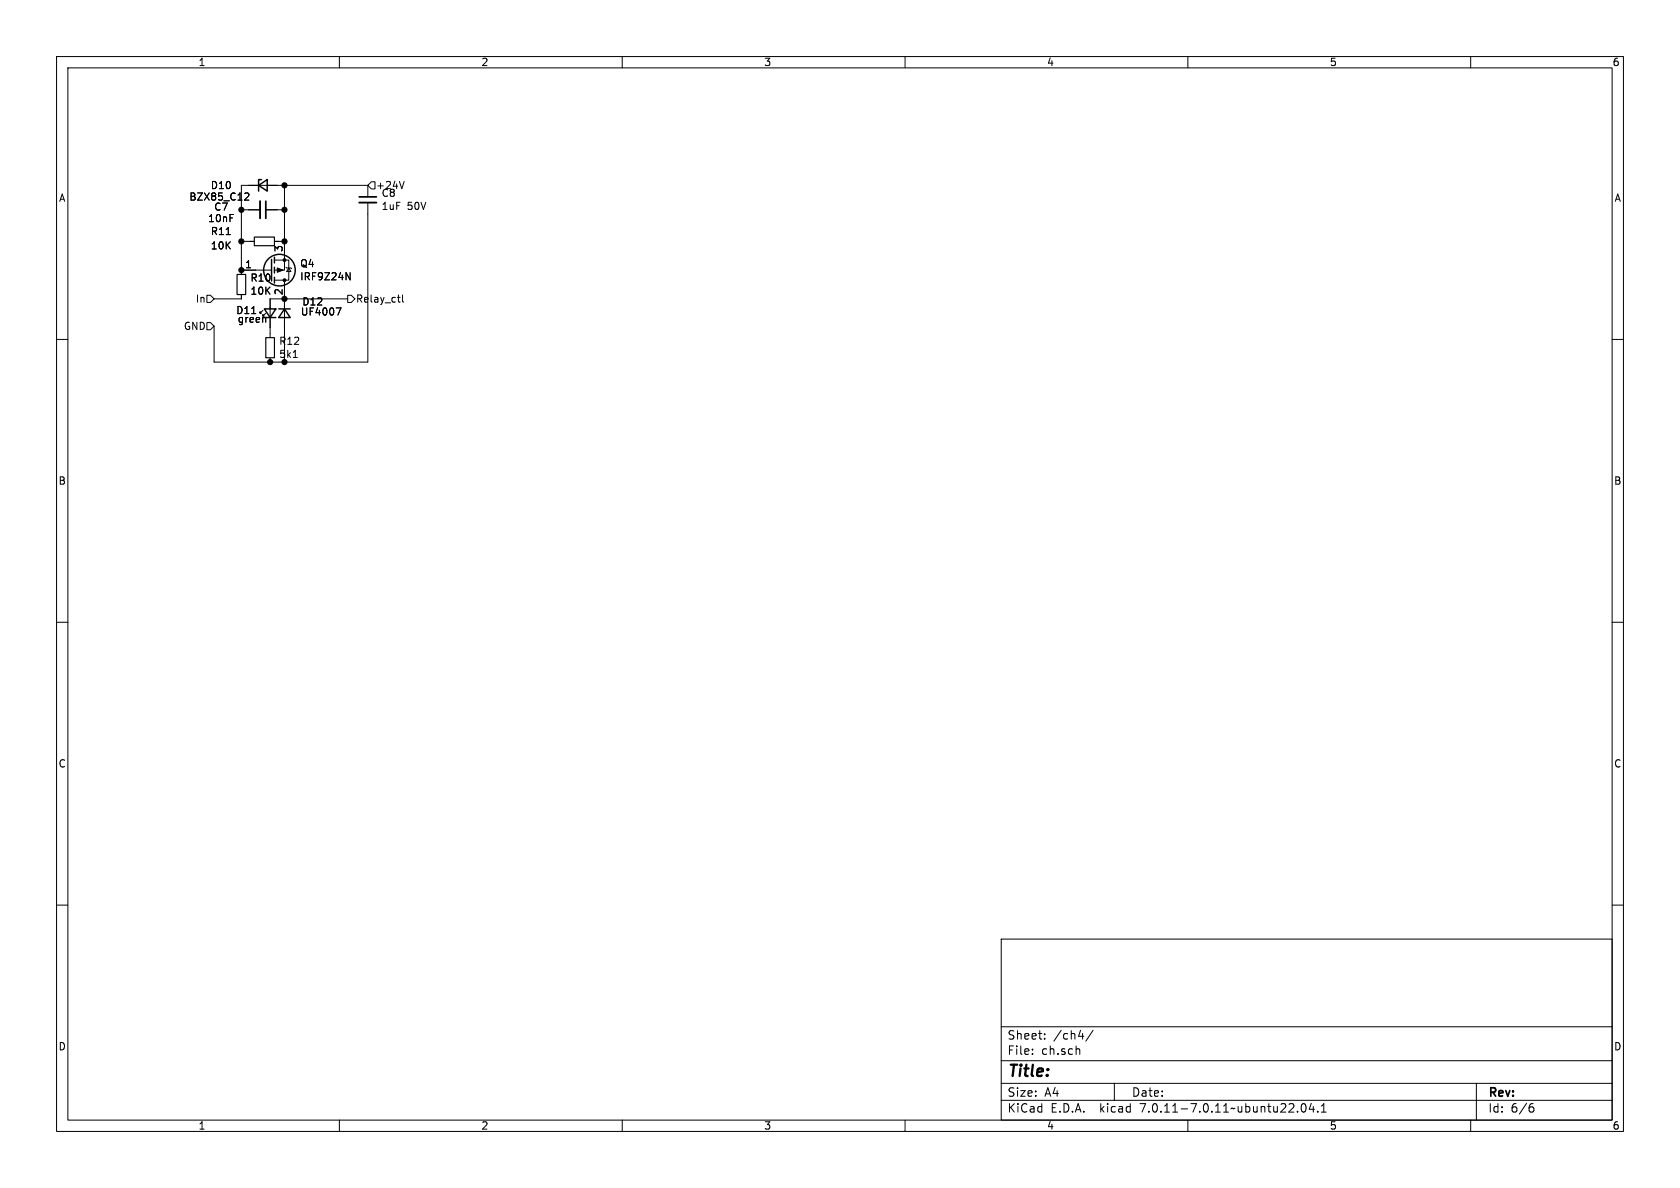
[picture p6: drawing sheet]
<svg xmlns="http://www.w3.org/2000/svg" width="297mm" height="210mm" viewBox="0 0 297 210" stroke-linecap="round" stroke-linejoin="round" font-family="sans-serif">
<g fill="none" stroke="#000" stroke-width=".18">
<path d="M10 10h277v190h-277zM12 12h273v186h-273zM60 10v2M110 10v2M160 10v2M210 10v2M260 10v2M42.7 37.1h3.3M43.5 34.1l.4 .1 .1 .3-.8 .9h.8M47 37.1h3.3M50.3 32.8v15h-1.8M65 32.8l.7-.7h.6v1.3h-.6z"/>
<path d="M65 32.8h-22.3v15.7M65 32.8v2M65 35.8v28.2h-27.2v-6.3M71.5 32.1l-.5 1.2M10 60h2M36.6 57h.6l.6 .7-.6 .6h-.6zM36.6 52.2h.6l.6 .6-.6 .7h-.6zM40 41.5h.7M42.7 42.7h2.3M42.7 52.1v.7h-4.9M42.7 47.8h5.3M44.5 55.4h.7"/>
<path d="M46.5 54.9l-.5 .5v-.3v.3h.2M46.9 56.2l.1 .8M47 55.4l-.5 .5v-.3v.3h.2M48.5 46h2.6v3.5h-2.6M48.5 42.7h1.8M50.3 49.5v14.5M50.5 47.2l.2 .2h.7l.2 .1M51.1 47.4l.3 .6h-.7zM59.4 54.4h.9l-.6 1.3M61.2 48.2l.7 1.3v-1.3M61.5 52.2h.6l.6 .6-.6 .7h-.6zM61.5 52.8h-13.7v6.9"/>
<path d="M70.3 52.6h.4M70.5 53.4h.2M71.2 52.1v1.1l.1 .2M285 60h2M47.8 63.2v.8M51.8 63.2h.8M10 110h2M285 110h2M10 160h2M285 160h2M177 166h108v32h-108zM60 198v2"/>
<path d="M110 198v2M160 198v2M177 194.5h108M177 191.5h108M177 187.5h108M177 181.5h108M182.5 186.3v.1M182.5 185.5v.1M184.7 183.6v.1M184.7 182.8v.1M190.7 185.4l.2 .2v.8M190.7 183.2h.9"/>
<path d="M193.2 182.1l-1.2 2M197 191.5v3M210 198v2M229.4 196.5v.1M230.2 195.2l.2-.1a.81 .81 0 0 1 .6 .6 .81 .81 0 0 1-.3 .8l-.2 .1a.81 .81 0 0 1-.3-1.4zM231.8 195l-.3 1.1h.9M232.2 195.6v1M233 196.5v.1M233.6 196.6h.9M233.6 195.5l.4-.4v1.5M260 198v2M261 191.5v6.5"/>
<path d="M270.6 195.7h.3l.3 .3-.1 .5-.5 .1M271 195.1l-.4 .1"/>
</g>
<g fill="none" stroke="#000" stroke-width=".25">
<path d="M45.7 32.8l1.5-1v2zM46.2 31.8h-.5v2M46.7 54.6h2.1l-1 1.5zM46.7 56.1h2.1M48 45.8v3.9M48.5 45.5v1M48.5 47.2v1.1M48.5 49v1M49.3 54.6h2M50.3 54.6l1 1.5h-2z"/>
<circle cx="49.4" cy="47.8" r="2.79"/>
</g>
<path d="M41.9 48.5h1.5v3.6h-1.5zM45 41.9h3.5v1.5h-3.5zM47 59.7h1.5v3.5h-1.5z" fill="none" stroke="#000" stroke-width=".2"/>
<path d="M46 35.6v3M63.5 35.8h3" fill="none" stroke="#000" stroke-width=".33"/>
<path d="M47 35.6v3M63.5 34.8h3" fill="none" stroke="#000" stroke-width=".3"/>
<g fill="#000" stroke="#000" stroke-width=".18">
<path d="M49 47.4l1 .4-1 .3z"/>
<circle cx="42.7" cy="37.1" r=".46"/>
<circle cx="50.3" cy="32.8" r=".46"/>
<circle cx="50.3" cy="37.1" r=".46"/>
<circle cx="42.7" cy="42.7" r=".46"/>
<circle cx="42.7" cy="47.8" r=".46"/>
<circle cx="50.3" cy="42.7" r=".46"/>
<circle cx="50.3" cy="52.8" r=".46"/>
<circle cx="50.3" cy="46" r=".25"/>
<circle cx="50.3" cy="49.5" r=".25"/>
<circle cx="47.8" cy="64" r=".46"/>
<circle cx="50.3" cy="64" r=".46"/>
</g>
<text font-size="2.8" x="178" y="190.9">Title:</text>
<g font-size="2.1">
<text x="178" y="184">Sheet:</text>
<text x="186.2" y="184">/ch4/</text>
<text x="178" y="186.7">File:</text>
<text x="184.1" y="186.7">ch.sch</text>
<text x="178" y="196.9">KiCad</text>
<text x="178" y="194.1">Size:</text>
<text x="184.7" y="194.1">A4</text>
<text x="185.7" y="196.9">E.D.A.</text>
<text x="194.6" y="196.9">kicad</text>
<text x="200" y="194.1">Date:</text>
<text x="201.8" y="196.9">7.0.11-7.0.11~ubuntu22.04.1</text>
<text x="263" y="194.3">Rev:</text>
<text x="263" y="196.9">Id:</text>
<text x="267.1" y="196.9">6/6</text>
</g>
<g font-size="1.8">
<text x="35" y="11.9">1</text>
<text x="85" y="11.9">2</text>
<text x="135" y="11.9">3</text>
<text x="185" y="11.9">4</text>
<text x="235" y="11.9">5</text>
<text x="285" y="11.9">6</text>
<text x="10.3" y="35.9">A</text>
<text x="33.4" y="35.7">BZX85_C12</text>
<text x="37.2" y="33.6">D10</text>
<text x="66.4" y="33.6">+24V</text>
<text x="67.4" y="35">C8</text>
<text x="285.3" y="35.9">A</text>
<text x="36.7" y="39.5">10nF</text>
<text x="37.2" y="41.8">R11</text>
<text x="37.8" y="37.4">C7</text>
<text x="67.4" y="37.3">1uF</text>
<text x="72" y="37.3">50V</text>
<text x="37.2" y="44.3">10K</text>
<text x="43.2" y="47.5">1</text>
<text x="50" y="44.6" transform="rotate(-90 50 44.6)">3</text>
<text x="53" y="47.4">Q4</text>
<text x="34.5" y="53.7">In</text>
<text x="44.2" y="50">R10</text>
<text x="44.2" y="52.3">10K</text>
<text x="50" y="52.3" transform="rotate(-90 50 52.3)">2</text>
<text x="53" y="49.8">IRF9Z24N</text>
<text x="62.8" y="53.7">Relay_ctl</text>
<text x="32.4" y="58.5">GND</text>
<text x="41.7" y="55.7">D11</text>
<text x="41.9" y="57.3">green</text>
<text x="53.1" y="56">UF4007</text>
<text x="53.3" y="54.2">D12</text>
<text x="49.3" y="63.5">5k1</text>
<text x="49.3" y="61.2">R12</text>
<text x="10.3" y="85.9">B</text>
<text x="285.3" y="85.9">B</text>
<text x="10.3" y="135.9">C</text>
<text x="285.3" y="135.9">C</text>
<text x="10.3" y="185.9">D</text>
<text x="285.3" y="185.9">D</text>
<text x="35" y="199.9">1</text>
<text x="85" y="199.9">2</text>
<text x="135" y="199.9">3</text>
<text x="185" y="199.9">4</text>
<text x="235" y="199.9">5</text>
<text x="285" y="199.9">6</text>
</g>
</svg>
